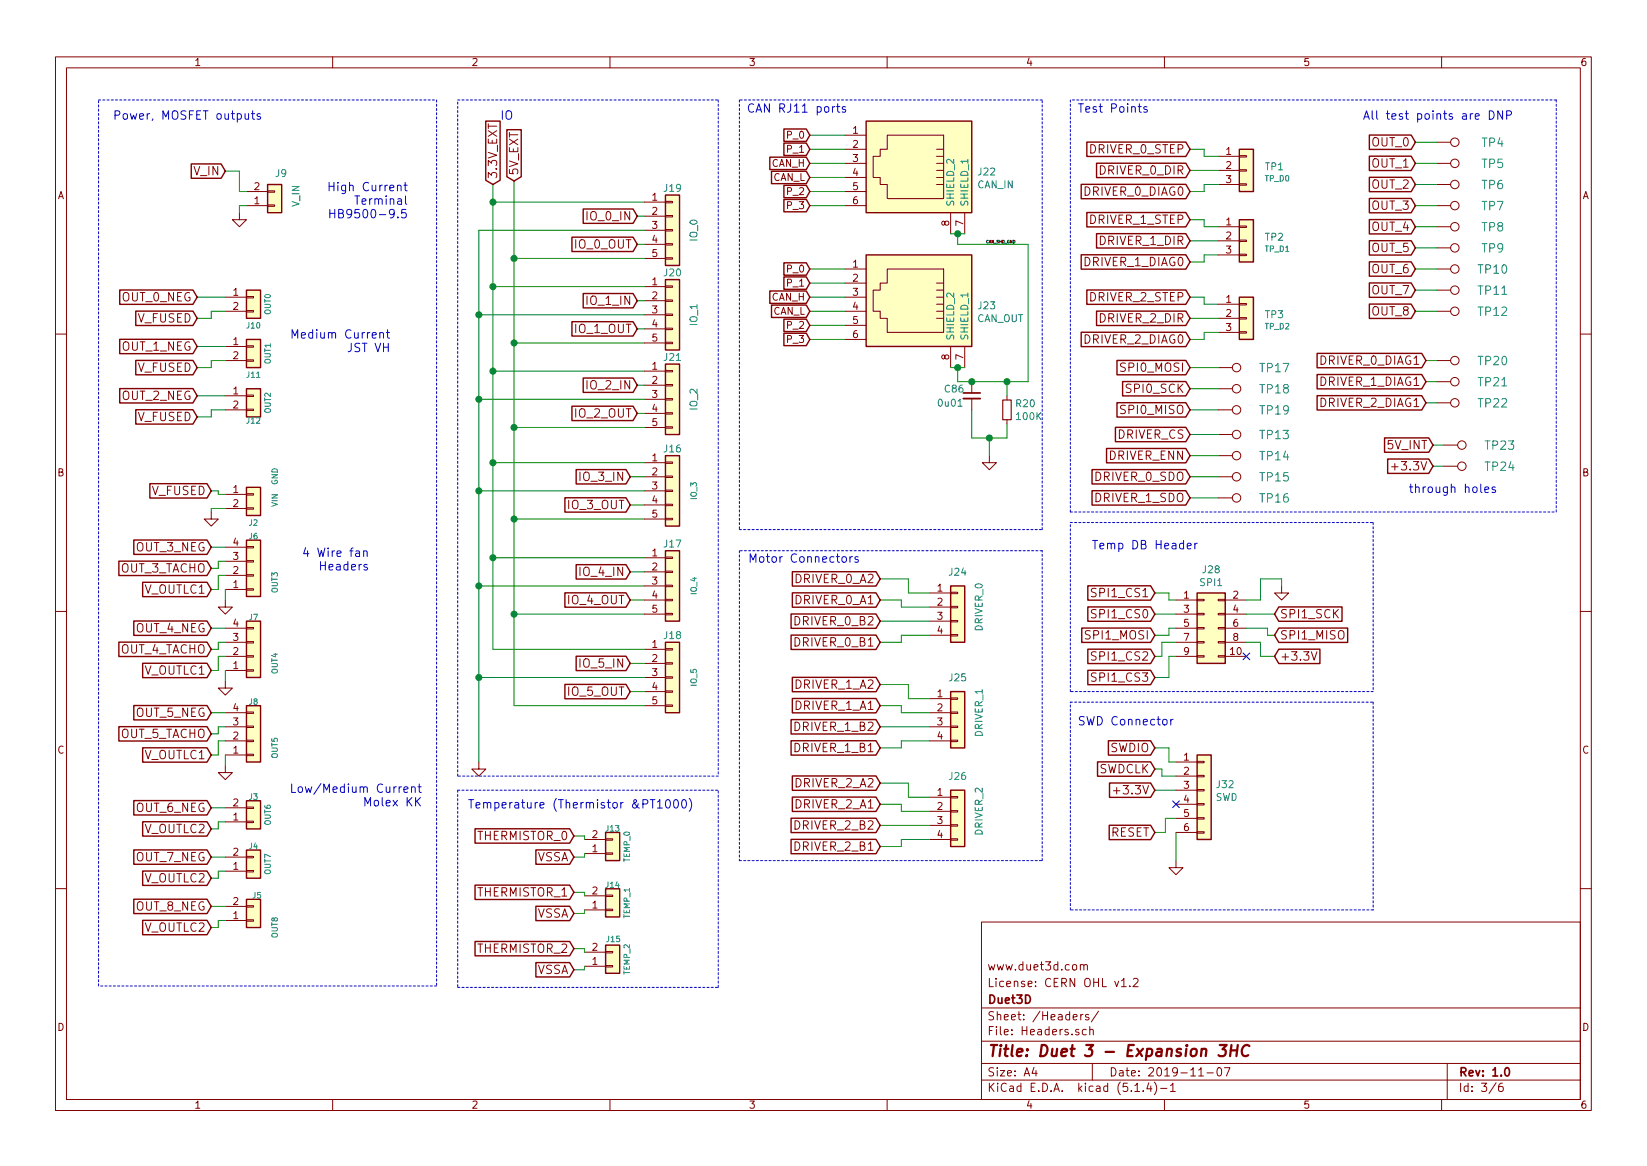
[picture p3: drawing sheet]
EESchema Schematic File Version 4
EELAYER 30 0
EELAYER END
$Descr A4 11693 8268
encoding utf-8
Sheet 3 6
Title "Duet 3 - Expansion 3HC"
Date "2019-11-07"
Rev "1.0"
Comp "Duet3D"
Comment1 "www.duet3d.com"
Comment2 "(c) Duet3D"
Comment3 "See License here https://github.com/Duet3D/Duet3-Expansion-3HC/blob/master/LICENSE"
Comment4 ""
$EndDescr
$Comp
L power:GND #PWR028
U 1 1
P 1500 3625
F 0 "#PWR028" H 1500 3625 30  0001 C CNN
F 1 "GND" H 1500 3555 30  0001 C CNN
F 2 "" H 1500 3625 60  0001 C CNN
F 3 "" H 1500 3625 60  0001 C CNN
	1    1500 3625
	1    0    0    -1  
$EndComp
$Comp
L Connector_Generic:Conn_01x02 J2
U 1 1
P 1800 3500
F 0 "J2" H 1800 3300 40  0000 C CNN
F 1 "VIN  GND" V 1950 3550 40  0000 C CNN
F 2 "Connector_Molex:Wurth_61900211121-1x02_P2.54mm_Vertical-(Molex_KK-254_AE-6410-02Acompatible)" H 1800 3500 60  0001 C CNN
F 3 "" H 1800 3500 60  0001 C CNN
F 4 " " H 1800 3500 50  0001 C CNN "Part Number"
	1    1800 3500
	1    0    0    -1  
$EndComp
Text Notes 2900 1550 2    60   ~ 0
High Current\nTerminal\nHB9500-9.5
Text GLabel 4075 6475 0    60   Input ~ 0
VSSA
Text GLabel 4075 6075 0    60   Input ~ 0
VSSA
$Comp
L power:GND #PWR031
U 1 1
P 3400 5400
F 0 "#PWR031" H 3400 5400 30  0001 C CNN
F 1 "GND" H 3400 5330 30  0001 C CNN
F 2 "" H 3400 5400 60  0001 C CNN
F 3 "" H 3400 5400 60  0001 C CNN
	1    3400 5400
	1    0    0    -1  
$EndComp
Text GLabel 1500 5875 0    60   Input ~ 0
V_OUTLC2
Text GLabel 1500 5725 0    60   Input ~ 0
OUT_6_NEG
Text GLabel 4075 5925 0    60   Input ~ 0
THERMISTOR_0
Text GLabel 4075 6325 0    60   Input ~ 0
THERMISTOR_1
$Comp
L Connector_Generic:Conn_01x02 J14
U 1 1
P 4350 6450
F 0 "J14" H 4350 6275 40  0000 C CNN
F 1 "TEMP_1" V 4450 6400 40  0000 C CNN
F 2 "Connector_Molex:Wurth_61900211121-1x02_P2.54mm_Vertical-(Molex_KK-254_AE-6410-02Acompatible)" H 4350 6450 60  0001 C CNN
F 3 "" H 4350 6450 60  0001 C CNN
F 4 " " H 4350 6450 50  0001 C CNN "Part Number"
	1    4350 6450
	1    0    0    1   
$EndComp
Text GLabel 1500 6225 0    60   Input ~ 0
V_OUTLC2
Text GLabel 1500 6075 0    60   Input ~ 0
OUT_7_NEG
$Comp
L Connector_Generic:Conn_01x05 J17
U 1 1
P 4775 4150
F 0 "J17" H 4775 4450 50  0000 C CNN
F 1 "IO_4" V 4925 4150 40  0000 C CNN
F 2 "Connector_Molex:Wurth_61900511121-1x05_P2.54mm_Vertical(Molex_KK-254_AE-6410-05A_Compatibe)" H 4775 4150 60  0001 C CNN
F 3 "" H 4775 4150 60  0001 C CNN
F 4 " " H 4775 4150 50  0001 C CNN "Part Number"
	1    4775 4150
	1    0    0    -1  
$EndComp
$Comp
L Connector_Generic:Conn_01x05 J16
U 1 1
P 4775 3475
F 0 "J16" H 4775 3775 50  0000 C CNN
F 1 "IO_3" V 4925 3475 40  0000 C CNN
F 2 "Connector_Molex:Wurth_61900511121-1x05_P2.54mm_Vertical(Molex_KK-254_AE-6410-05A_Compatibe)" H 4775 3475 60  0001 C CNN
F 3 "" H 4775 3475 60  0001 C CNN
F 4 " " H 4775 3475 50  0001 C CNN "Part Number"
	1    4775 3475
	1    0    0    -1  
$EndComp
$Comp
L Connector_Generic:Conn_01x04 J24
U 1 1
P 6800 4300
F 0 "J24" H 6800 4550 50  0000 C CNN
F 1 "DRIVER_0" V 6950 4300 50  0000 C CNN
F 2 "Connector_JST:JST_VH_B4P-VH_1x04_P3.96mm_Vertical" H 6800 4300 60  0001 C CNN
F 3 "" H 6800 4300 60  0001 C CNN
F 4 " " H 6800 4300 50  0001 C CNN "Part Number"
	1    6800 4300
	1    0    0    -1  
$EndComp
Text Notes 800  850  0    60   ~ 0
Power, MOSFET outputs
Text Notes 3320 5740 0    60   ~ 0
Temperature (Thermistor &PT1000)
Text Notes 5310 3995 0    60   ~ 0
Motor Connectors
Text GLabel 1500 6575 0    60   Input ~ 0
V_OUTLC2
Text GLabel 1500 6425 0    60   Input ~ 0
OUT_8_NEG
Text Notes 7650 800  0    60   ~ 0
Test Points
$Comp
L Connector:TestPoint TP4
U 1 1
P 10200 1000
F 0 "TP4" V 10200 1400 60  0000 C CNN
F 1 "OUT_0" H 10200 1350 60  0001 C CNN
F 2 "TestPoint:TestPoint_Pad_D2.0mm" H 10200 1000 60  0001 C CNN
F 3 "" H 10200 1000 60  0000 C CNN
F 4 " " H 10200 1000 50  0001 C CNN "Part Number"
	1    10200 1000
	0    1    1    0   
$EndComp
$Comp
L Connector:TestPoint TP5
U 1 1
P 10200 1150
F 0 "TP5" V 10200 1550 60  0000 C CNN
F 1 "OUT_1" H 10200 1500 60  0001 C CNN
F 2 "TestPoint:TestPoint_Pad_D2.0mm" H 10200 1150 60  0001 C CNN
F 3 "" H 10200 1150 60  0000 C CNN
F 4 " " H 10200 1150 50  0001 C CNN "Part Number"
	1    10200 1150
	0    1    1    0   
$EndComp
Text GLabel 10050 1000 0    60   Input ~ 0
OUT_0
Text GLabel 10050 1150 0    60   Input ~ 0
OUT_1
Text GLabel 10050 1300 0    60   Input ~ 0
OUT_2
$Comp
L Connector:TestPoint TP6
U 1 1
P 10200 1300
F 0 "TP6" V 10200 1700 60  0000 C CNN
F 1 "OUT_2" H 10200 1650 60  0001 C CNN
F 2 "TestPoint:TestPoint_Pad_D2.0mm" H 10200 1300 60  0001 C CNN
F 3 "" H 10200 1300 60  0000 C CNN
F 4 " " H 10200 1300 50  0001 C CNN "Part Number"
	1    10200 1300
	0    1    1    0   
$EndComp
$Comp
L Connector:TestPoint TP7
U 1 1
P 10200 1450
F 0 "TP7" V 10200 1850 60  0000 C CNN
F 1 "OUT_3" H 10200 1800 60  0001 C CNN
F 2 "TestPoint:TestPoint_Pad_D2.0mm" H 10200 1450 60  0001 C CNN
F 3 "" H 10200 1450 60  0000 C CNN
F 4 " " H 10200 1450 50  0001 C CNN "Part Number"
	1    10200 1450
	0    1    1    0   
$EndComp
Text Notes 9675 850  0    60   ~ 0
All test points are DNP
Text GLabel 6250 4400 0    60   Input ~ 0
DRIVER_0_B2
Text GLabel 6250 4550 0    60   Input ~ 0
DRIVER_0_B1
Text GLabel 6250 4100 0    60   Input ~ 0
DRIVER_0_A2
Text GLabel 6250 4250 0    60   Input ~ 0
DRIVER_0_A1
Wire Notes Line
	700  700  3100 700 
Wire Notes Line
	3100 700  3100 6990
Wire Notes Line
	3100 6990 700  6990
Wire Notes Line
	700  6990 700  700 
Wire Notes Line
	7600 700  7600 3625
Wire Notes Line
	7600 3625 11050 3625
Wire Notes Line
	11050 3625 11050 700 
Wire Notes Line
	11050 700  7600 700 
Text GLabel 1600 1205 0    60   Input ~ 0
V_IN
Wire Wire Line
	1700 1205 1600 1205
$Comp
L Connector_Generic:Conn_01x02 J3
U 1 1
P 1800 5825
F 0 "J3" H 1800 5650 40  0000 C CNN
F 1 "OUT6" V 1900 5775 40  0000 C CNN
F 2 "Connector_Molex:Wurth_61900211121-1x02_P2.54mm_Vertical-(Molex_KK-254_AE-6410-02Acompatible)" H 1800 5825 60  0001 C CNN
F 3 "" H 1800 5825 60  0001 C CNN
F 4 " " H 1800 5825 50  0001 C CNN "Part Number"
	1    1800 5825
	1    0    0    1   
$EndComp
$Comp
L Connector_Generic:Conn_01x02 J4
U 1 1
P 1800 6175
F 0 "J4" H 1800 6000 40  0000 C CNN
F 1 "OUT7" V 1900 6125 40  0000 C CNN
F 2 "Connector_Molex:Wurth_61900211121-1x02_P2.54mm_Vertical-(Molex_KK-254_AE-6410-02Acompatible)" H 1800 6175 60  0001 C CNN
F 3 "" H 1800 6175 60  0001 C CNN
F 4 " " H 1800 6175 50  0001 C CNN "Part Number"
	1    1800 6175
	1    0    0    1   
$EndComp
Wire Wire Line
	1750 1350 1700 1350
Wire Wire Line
	1700 1350 1700 1205
$Comp
L power:GND #PWR029
U 1 1
P 1700 1500
F 0 "#PWR029" H 1700 1500 30  0001 C CNN
F 1 "GND" H 1700 1430 30  0001 C CNN
F 2 "" H 1700 1500 60  0001 C CNN
F 3 "" H 1700 1500 60  0001 C CNN
	1    1700 1500
	1    0    0    -1  
$EndComp
Wire Wire Line
	1700 1450 1750 1450
$Comp
L Connector_Generic:Conn_01x04 J25
U 1 1
P 6800 5050
F 0 "J25" H 6800 5300 50  0000 C CNN
F 1 "DRIVER_1" V 6950 5050 50  0000 C CNN
F 2 "Connector_JST:JST_VH_B4P-VH_1x04_P3.96mm_Vertical" H 6800 5050 60  0001 C CNN
F 3 "" H 6800 5050 60  0001 C CNN
F 4 " " H 6800 5050 50  0001 C CNN "Part Number"
	1    6800 5050
	1    0    0    -1  
$EndComp
Text GLabel 6250 5150 0    60   Input ~ 0
DRIVER_1_B2
Text GLabel 6250 5300 0    60   Input ~ 0
DRIVER_1_B1
Text GLabel 6250 4850 0    60   Input ~ 0
DRIVER_1_A2
Text GLabel 6250 5000 0    60   Input ~ 0
DRIVER_1_A1
$Comp
L Duet3:RJ12-Connector_Specialized J22
U 1 1
P 6450 1150
F 0 "J22" V 6509 1637 50  0000 L CNN
F 1 "CAN_IN" V 6600 1637 50  0000 L CNN
F 2 "complib:RJ11_6P6C_half_shield" H 6450 1150 50  0001 C CNN
F 3 "https://www.electronicsdatasheets.com/download/54c77f1ee34e240908c3e0ea.pdf?format=pdf" H 6450 1150 50  0001 C CNN
F 4 "Wurth 615 006 143 421 or equivalent" H 6450 1150 50  0001 C CNN "Part Number"
	1    6450 1150
	0    1    1    0   
$EndComp
$Comp
L Duet3:RJ12-Connector_Specialized J23
U 1 1
P 6450 2100
F 0 "J23" V 6509 2587 50  0000 L CNN
F 1 "CAN_OUT" V 6600 2587 50  0000 L CNN
F 2 "complib:RJ11_6P6C_half_shield" H 6450 2100 50  0001 C CNN
F 3 "https://www.electronicsdatasheets.com/download/54c77f1ee34e240908c3e0ea.pdf?format=pdf" H 6450 2100 50  0001 C CNN
F 4 "Wurth 615 006 143 421 or equivalent" H 6450 2100 50  0001 C CNN "Part Number"
	1    6450 2100
	0    1    1    0   
$EndComp
Text GLabel 5750 1150 0    50   Input ~ 0
CAN_H
Text GLabel 5750 1250 0    50   Input ~ 0
CAN_L
$Comp
L power:GND #PWR033
U 1 1
P 7025 3225
F 0 "#PWR033" H 7025 3225 30  0001 C CNN
F 1 "GND" H 7025 3155 30  0001 C CNN
F 2 "" H 7025 3225 60  0001 C CNN
F 3 "" H 7025 3225 60  0001 C CNN
	1    7025 3225
	1    0    0    -1  
$EndComp
Text GLabel 1400 2100 0    60   Input ~ 0
OUT_0_NEG
$Comp
L Connector_Generic:Conn_01x02 J5
U 1 1
P 1800 6525
F 0 "J5" H 1825 6350 40  0000 C CNN
F 1 "OUT8" V 1950 6575 40  0000 C CNN
F 2 "Connector_Molex:Wurth_61900211121-1x02_P2.54mm_Vertical-(Molex_KK-254_AE-6410-02Acompatible)" H 1800 6525 60  0001 C CNN
F 3 "" H 1800 6525 60  0001 C CNN
F 4 " " H 1800 6525 50  0001 C CNN "Part Number"
	1    1800 6525
	1    0    0    1   
$EndComp
Wire Wire Line
	1500 5725 1600 5725
Wire Wire Line
	1600 5825 1550 5825
Wire Wire Line
	1550 5825 1550 5875
Wire Wire Line
	1550 5875 1500 5875
Wire Wire Line
	1600 6075 1500 6075
Wire Wire Line
	1600 6175 1550 6175
Wire Wire Line
	1550 6175 1550 6225
Wire Wire Line
	1550 6225 1500 6225
Wire Wire Line
	1600 6425 1500 6425
Wire Wire Line
	1600 6525 1550 6525
Wire Wire Line
	1550 6525 1550 6575
Wire Wire Line
	1550 6575 1500 6575
Text GLabel 1500 4025 0    60   Input ~ 0
OUT_3_TACHO
Text GLabel 1500 3875 0    60   Input ~ 0
OUT_3_NEG
Text GLabel 1500 4450 0    60   Input ~ 0
OUT_4_NEG
Text GLabel 1500 5050 0    60   Input ~ 0
OUT_5_NEG
$Comp
L Connector_Generic:Conn_01x04 J6
U 1 1
P 1800 4075
F 0 "J6" H 1800 3800 40  0000 C CNN
F 1 "OUT3" V 1950 4125 40  0000 C CNN
F 2 "Connector:FanPinHeader_1x04_P2.54mm_Vertical" H 1800 4075 60  0001 C CNN
F 3 "" H 1800 4075 60  0001 C CNN
F 4 " " H 1800 4075 50  0001 C CNN "Part Number"
	1    1800 4075
	1    0    0    1   
$EndComp
$Comp
L Connector_Generic:Conn_01x04 J7
U 1 1
P 1800 4650
F 0 "J7" H 1800 4375 40  0000 C CNN
F 1 "OUT4" V 1950 4700 40  0000 C CNN
F 2 "Connector:FanPinHeader_1x04_P2.54mm_Vertical" H 1800 4650 60  0001 C CNN
F 3 "" H 1800 4650 60  0001 C CNN
F 4 " " H 1800 4650 50  0001 C CNN "Part Number"
	1    1800 4650
	1    0    0    1   
$EndComp
$Comp
L Connector_Generic:Conn_01x04 J8
U 1 1
P 1800 5250
F 0 "J8" H 1800 4975 40  0000 C CNN
F 1 "OUT5" V 1950 5300 40  0000 C CNN
F 2 "Connector:FanPinHeader_1x04_P2.54mm_Vertical" H 1800 5250 60  0001 C CNN
F 3 "" H 1800 5250 60  0001 C CNN
F 4 " " H 1800 5250 50  0001 C CNN "Part Number"
	1    1800 5250
	1    0    0    1   
$EndComp
Wire Wire Line
	1500 3875 1600 3875
Wire Wire Line
	1600 3975 1550 3975
Wire Wire Line
	1550 3975 1550 4025
Wire Wire Line
	1550 4025 1500 4025
Wire Wire Line
	1600 4450 1500 4450
Wire Wire Line
	1600 4550 1550 4550
Wire Wire Line
	1550 4550 1550 4600
Wire Wire Line
	1550 4600 1500 4600
Wire Wire Line
	1600 5050 1500 5050
Wire Wire Line
	1600 5150 1550 5150
Wire Wire Line
	1550 5150 1550 5200
Wire Wire Line
	1550 5200 1500 5200
Text GLabel 1400 2250 0    60   Input ~ 0
V_FUSED
$Comp
L Connector_Generic:Conn_01x02 J10
U 1 1
P 1800 2100
F 0 "J10" H 1800 1900 40  0000 C CNN
F 1 "OUT0" V 1900 2050 40  0000 C CNN
F 2 "Connector_JST:JST_VH_B2P-VH-B_1x02_P3.96mm_Vertical" H 1800 2100 60  0001 C CNN
F 3 "" H 1800 2100 60  0001 C CNN
F 4 "B2P-VH(LF)(SN)" H 1800 2100 50  0001 C CNN "Part Number"
	1    1800 2100
	1    0    0    -1  
$EndComp
Text Notes 2775 2500 2    60   ~ 0
Medium Current\nJST VH
Wire Wire Line
	1600 2200 1500 2200
Wire Wire Line
	1500 2200 1500 2250
Wire Wire Line
	1500 2250 1400 2250
Text GLabel 1400 2450 0    60   Input ~ 0
OUT_1_NEG
Text GLabel 1400 2600 0    60   Input ~ 0
V_FUSED
$Comp
L Connector_Generic:Conn_01x02 J11
U 1 1
P 1800 2450
F 0 "J11" H 1800 2250 40  0000 C CNN
F 1 "OUT1" V 1900 2400 40  0000 C CNN
F 2 "Connector_JST:JST_VH_B2P-VH-B_1x02_P3.96mm_Vertical" H 1800 2450 60  0001 C CNN
F 3 "" H 1800 2450 60  0001 C CNN
F 4 "B2P-VH(LF)(SN)" H 1800 2450 50  0001 C CNN "Part Number"
	1    1800 2450
	1    0    0    -1  
$EndComp
Wire Wire Line
	1600 2550 1500 2550
Wire Wire Line
	1500 2550 1500 2600
Wire Wire Line
	1500 2600 1400 2600
Text GLabel 1400 2800 0    60   Input ~ 0
OUT_2_NEG
Text GLabel 1400 2950 0    60   Input ~ 0
V_FUSED
$Comp
L Connector_Generic:Conn_01x02 J12
U 1 1
P 1800 2800
F 0 "J12" H 1800 2625 40  0000 C CNN
F 1 "OUT2" V 1900 2750 40  0000 C CNN
F 2 "Connector_JST:JST_VH_B2P-VH-B_1x02_P3.96mm_Vertical" H 1800 2800 60  0001 C CNN
F 3 "" H 1800 2800 60  0001 C CNN
F 4 "B2P-VH(LF)(SN)" H 1800 2800 50  0001 C CNN "Part Number"
	1    1800 2800
	1    0    0    -1  
$EndComp
Wire Wire Line
	1600 2900 1500 2900
Wire Wire Line
	1500 2900 1500 2950
Wire Wire Line
	1500 2950 1400 2950
Text GLabel 4075 6875 0    60   Input ~ 0
VSSA
Text GLabel 4075 6725 0    60   Input ~ 0
THERMISTOR_2
$Comp
L Connector_Generic:Conn_01x02 J15
U 1 1
P 4350 6850
F 0 "J15" H 4355 6660 40  0000 C CNN
F 1 "TEMP_2" V 4450 6800 40  0000 C CNN
F 2 "Connector_Molex:Wurth_61900211121-1x02_P2.54mm_Vertical-(Molex_KK-254_AE-6410-02Acompatible)" H 4350 6850 60  0001 C CNN
F 3 "" H 4350 6850 60  0001 C CNN
F 4 " " H 4350 6850 50  0001 C CNN "Part Number"
	1    4350 6850
	1    0    0    1   
$EndComp
Wire Notes Line
	3250 5600 3250 7000
Wire Notes Line
	3250 7000 5100 7000
Wire Notes Line
	5100 7000 5100 5600
Wire Notes Line
	3250 5600 5100 5600
$Comp
L Connector_Generic:Conn_01x05 J18
U 1 1
P 4775 4800
F 0 "J18" H 4775 5100 50  0000 C CNN
F 1 "IO_5" V 4925 4800 40  0000 C CNN
F 2 "Connector_Molex:Wurth_61900511121-1x05_P2.54mm_Vertical(Molex_KK-254_AE-6410-05A_Compatibe)" H 4775 4800 60  0001 C CNN
F 3 "" H 4775 4800 60  0001 C CNN
F 4 " " H 4775 4800 50  0001 C CNN "Part Number"
	1    4775 4800
	1    0    0    -1  
$EndComp
Wire Wire Line
	4575 4700 4475 4700
Wire Wire Line
	4575 4050 4475 4050
Wire Wire Line
	4575 3375 4475 3375
Wire Wire Line
	6250 4100 6450 4100
Wire Wire Line
	6450 4100 6450 4200
Wire Wire Line
	6450 4200 6600 4200
Wire Wire Line
	6600 4300 6400 4300
Wire Wire Line
	6400 4300 6400 4250
Wire Wire Line
	6250 4250 6400 4250
Wire Wire Line
	6250 4400 6600 4400
Wire Wire Line
	6600 4500 6400 4500
Wire Wire Line
	6400 4500 6400 4550
Wire Wire Line
	6400 4550 6250 4550
Wire Wire Line
	6250 4850 6450 4850
Wire Wire Line
	6450 4850 6450 4950
Wire Wire Line
	6450 4950 6600 4950
Wire Wire Line
	6600 5050 6400 5050
Wire Wire Line
	6400 5050 6400 5000
Wire Wire Line
	6400 5000 6250 5000
Wire Wire Line
	6250 5150 6600 5150
Wire Wire Line
	6600 5250 6400 5250
Wire Wire Line
	6400 5250 6400 5300
Wire Wire Line
	6400 5300 6250 5300
$Comp
L Connector_Generic:Conn_01x04 J26
U 1 1
P 6800 5750
F 0 "J26" H 6800 6000 50  0000 C CNN
F 1 "DRIVER_2" V 6950 5750 50  0000 C CNN
F 2 "Connector_JST:JST_VH_B4P-VH_1x04_P3.96mm_Vertical" H 6800 5750 60  0001 C CNN
F 3 "" H 6800 5750 60  0001 C CNN
F 4 " " H 6800 5750 50  0001 C CNN "Part Number"
	1    6800 5750
	1    0    0    -1  
$EndComp
Text GLabel 6250 5850 0    60   Input ~ 0
DRIVER_2_B2
Text GLabel 6250 6000 0    60   Input ~ 0
DRIVER_2_B1
Text GLabel 6250 5550 0    60   Input ~ 0
DRIVER_2_A2
Text GLabel 6250 5700 0    60   Input ~ 0
DRIVER_2_A1
Wire Wire Line
	6250 5550 6450 5550
Wire Wire Line
	6450 5550 6450 5650
Wire Wire Line
	6450 5650 6600 5650
Wire Wire Line
	6600 5750 6400 5750
Wire Wire Line
	6400 5750 6400 5700
Wire Wire Line
	6400 5700 6250 5700
Wire Wire Line
	6250 5850 6600 5850
Wire Wire Line
	6600 5950 6400 5950
Wire Wire Line
	6400 5950 6400 6000
Wire Wire Line
	6400 6000 6250 6000
Wire Notes Line
	5250 3900 5250 6100
Wire Notes Line
	5250 6100 7400 6100
Wire Notes Line
	7400 6100 7400 3900
Wire Notes Line
	7400 3900 5250 3900
$Comp
L Connector_Generic:Conn_01x03 TP1
U 1 1
P 8850 1200
F 0 "TP1" H 8978 1228 50  0000 L CNN
F 1 "TP_D0" H 8978 1144 40  0000 L CNN
F 2 "TestPoint:Test_Point_SMT_1x3" H 8977 1106 60  0001 L CNN
F 3 "" H 8850 1200 60  0000 C CNN
F 4 " " H 8850 1200 50  0001 C CNN "Part Number"
	1    8850 1200
	1    0    0    -1  
$EndComp
$Comp
L Connector_Generic:Conn_01x03 TP2
U 1 1
P 8850 1700
F 0 "TP2" H 8978 1728 50  0000 L CNN
F 1 "TP_D1" H 8978 1644 40  0000 L CNN
F 2 "TestPoint:Test_Point_SMT_1x3" H 8977 1606 60  0001 L CNN
F 3 "" H 8850 1700 60  0000 C CNN
F 4 " " H 8850 1700 50  0001 C CNN "Part Number"
	1    8850 1700
	1    0    0    -1  
$EndComp
$Comp
L Connector_Generic:Conn_01x03 TP3
U 1 1
P 8850 2250
F 0 "TP3" H 8978 2278 50  0000 L CNN
F 1 "TP_D2" H 8978 2194 40  0000 L CNN
F 2 "TestPoint:Test_Point_SMT_1x3" H 8977 2156 60  0001 L CNN
F 3 "" H 8850 2250 60  0000 C CNN
F 4 " " H 8850 2250 50  0001 C CNN "Part Number"
	1    8850 2250
	1    0    0    -1  
$EndComp
Text GLabel 8450 1200 0    60   Input ~ 0
DRIVER_0_DIR
Text GLabel 8450 1050 0    60   Input ~ 0
DRIVER_0_STEP
Text GLabel 8450 1350 0    60   Input ~ 0
DRIVER_0_DIAG0
Text GLabel 8450 1700 0    60   Input ~ 0
DRIVER_1_DIR
Text GLabel 8450 1550 0    60   Input ~ 0
DRIVER_1_STEP
Text GLabel 8450 1850 0    60   Input ~ 0
DRIVER_1_DIAG0
Text GLabel 8450 2250 0    60   Input ~ 0
DRIVER_2_DIR
Text GLabel 8450 2100 0    60   Input ~ 0
DRIVER_2_STEP
Text GLabel 8450 2400 0    60   Input ~ 0
DRIVER_2_DIAG0
Wire Wire Line
	8450 1200 8650 1200
Wire Wire Line
	8650 1100 8550 1100
Wire Wire Line
	8550 1100 8550 1050
Wire Wire Line
	8550 1050 8450 1050
Wire Wire Line
	8650 1300 8550 1300
Wire Wire Line
	8550 1300 8550 1350
Wire Wire Line
	8550 1350 8450 1350
Wire Wire Line
	8650 1600 8550 1600
Wire Wire Line
	8550 1600 8550 1550
Wire Wire Line
	8550 1550 8450 1550
Wire Wire Line
	8650 1700 8450 1700
Wire Wire Line
	8650 1800 8550 1800
Wire Wire Line
	8550 1800 8550 1850
Wire Wire Line
	8550 1850 8450 1850
Wire Wire Line
	8650 2150 8550 2150
Wire Wire Line
	8550 2150 8550 2100
Wire Wire Line
	8550 2100 8450 2100
Wire Wire Line
	8650 2250 8450 2250
Wire Wire Line
	8650 2350 8550 2350
Wire Wire Line
	8550 2350 8550 2400
Wire Wire Line
	8550 2400 8450 2400
$Comp
L Connector:TestPoint TP8
U 1 1
P 10200 1600
F 0 "TP8" V 10200 2000 60  0000 C CNN
F 1 "OUT_4" H 10200 1950 60  0001 C CNN
F 2 "TestPoint:TestPoint_Pad_D2.0mm" H 10200 1600 60  0001 C CNN
F 3 "" H 10200 1600 60  0000 C CNN
F 4 " " H 10200 1600 50  0001 C CNN "Part Number"
	1    10200 1600
	0    1    1    0   
$EndComp
$Comp
L Connector:TestPoint TP9
U 1 1
P 10200 1750
F 0 "TP9" V 10200 2150 60  0000 C CNN
F 1 "OUT_5" H 10200 2100 60  0001 C CNN
F 2 "TestPoint:TestPoint_Pad_D2.0mm" H 10200 1750 60  0001 C CNN
F 3 "" H 10200 1750 60  0000 C CNN
F 4 " " H 10200 1750 50  0001 C CNN "Part Number"
	1    10200 1750
	0    1    1    0   
$EndComp
$Comp
L Connector:TestPoint TP10
U 1 1
P 10200 1900
F 0 "TP10" V 10200 2300 60  0000 C CNN
F 1 "OUT_6" H 10200 2250 60  0001 C CNN
F 2 "TestPoint:TestPoint_Pad_D2.0mm" H 10200 1900 60  0001 C CNN
F 3 "" H 10200 1900 60  0000 C CNN
F 4 " " H 10200 1900 50  0001 C CNN "Part Number"
	1    10200 1900
	0    1    1    0   
$EndComp
$Comp
L Connector:TestPoint TP11
U 1 1
P 10200 2050
F 0 "TP11" V 10200 2450 60  0000 C CNN
F 1 "OUT_7" H 10200 2400 60  0001 C CNN
F 2 "TestPoint:TestPoint_Pad_D2.0mm" H 10200 2050 60  0001 C CNN
F 3 "" H 10200 2050 60  0000 C CNN
F 4 " " H 10200 2050 50  0001 C CNN "Part Number"
	1    10200 2050
	0    1    1    0   
$EndComp
$Comp
L Connector:TestPoint TP12
U 1 1
P 10200 2200
F 0 "TP12" V 10200 2600 60  0000 C CNN
F 1 "OUT_8" H 10200 2550 60  0001 C CNN
F 2 "TestPoint:TestPoint_Pad_D2.0mm" H 10200 2200 60  0001 C CNN
F 3 "" H 10200 2200 60  0000 C CNN
F 4 " " H 10200 2200 50  0001 C CNN "Part Number"
	1    10200 2200
	0    1    1    0   
$EndComp
Wire Notes Line
	5250 700  5250 3750
Wire Notes Line
	5250 3750 7400 3750
Wire Notes Line
	7400 3750 7400 700 
Wire Notes Line
	7400 700  5250 700 
Text Notes 5300 800  0    60   ~ 0
CAN RJ11 ports
Text Notes 7650 5150 0    60   ~ 0
SWD Connector 
Text GLabel 8200 4200 0    60   Input ~ 0
SPI1_CS1
$Comp
L power:GND #PWR035
U 1 1
P 9100 4150
F 0 "#PWR035" H 9100 4150 30  0001 C CNN
F 1 "GND" H 9100 4080 30  0001 C CNN
F 2 "" H 9100 4150 60  0001 C CNN
F 3 "" H 9100 4150 60  0001 C CNN
	1    9100 4150
	1    0    0    -1  
$EndComp
NoConn ~ 8850 4650
Text Notes 7750 3900 0    60   ~ 0
Temp DB Header
Wire Notes Line
	7600 3700 9750 3700
Wire Notes Line
	9750 3700 9750 4900
Wire Notes Line
	9750 4900 7600 4900
Wire Notes Line
	7600 4900 7600 3700
$Comp
L Connector_Generic:Conn_02x05_Odd_Even J28
U 1 1
P 8550 4450
F 0 "J28" H 8600 4867 50  0000 C CNN
F 1 "SPI1" H 8600 4776 50  0000 C CNN
F 2 "complib:MAX_TEMP_DB" H 8550 4450 50  0001 C CNN
F 3 "~" H 8550 4450 50  0001 C CNN
F 4 " " H 8550 4450 50  0001 C CNN "Part Number"
	1    8550 4450
	1    0    0    -1  
$EndComp
Text GLabel 8200 4350 0    60   Input ~ 0
SPI1_CS0
Text GLabel 8200 4500 0    60   Input ~ 0
SPI1_MOSI
Text GLabel 8200 4650 0    60   Input ~ 0
SPI1_CS2
Text GLabel 9050 4350 2    60   Input ~ 0
SPI1_SCK
Text GLabel 9050 4500 2    60   Input ~ 0
SPI1_MISO
Wire Wire Line
	8300 4250 8350 4250
Wire Wire Line
	8300 4250 8300 4200
Wire Wire Line
	8300 4200 8200 4200
Wire Wire Line
	8350 4350 8200 4350
Wire Wire Line
	8350 4450 8300 4450
Wire Wire Line
	8300 4450 8300 4500
Wire Wire Line
	8300 4500 8200 4500
Wire Wire Line
	8350 4550 8250 4550
Wire Wire Line
	8250 4550 8250 4650
Wire Wire Line
	8250 4650 8200 4650
Wire Wire Line
	9050 4350 8850 4350
Wire Wire Line
	9050 4500 9000 4500
Wire Wire Line
	9000 4500 9000 4450
Wire Wire Line
	9000 4450 8850 4450
Wire Wire Line
	9100 4150 9100 4100
Wire Wire Line
	9100 4100 8950 4100
Wire Wire Line
	8950 4100 8950 4250
Wire Wire Line
	8950 4250 8850 4250
Text GLabel 9050 4650 2    60   Input ~ 0
+3.3V
Wire Wire Line
	9050 4650 8950 4650
Wire Wire Line
	8950 4650 8950 4550
Wire Wire Line
	8950 4550 8850 4550
$Comp
L Connector_Generic:Conn_01x05 J19
U 1 1
P 4775 1625
F 0 "J19" H 4775 1925 50  0000 C CNN
F 1 "IO_0" V 4925 1625 50  0000 C CNN
F 2 "Connector_Molex:Wurth_61900511121-1x05_P2.54mm_Vertical(Molex_KK-254_AE-6410-05A_Compatibe)" H 4775 1625 60  0001 C CNN
F 3 "" H 4775 1625 60  0001 C CNN
F 4 " " H 4775 1625 50  0001 C CNN "Part Number"
	1    4775 1625
	1    0    0    -1  
$EndComp
Text Notes 3000 5725 2    60   ~ 0
Low/Medium Current\nMolex KK
Text GLabel 4525 1725 0    60   Input ~ 0
IO_0_OUT
Text GLabel 4525 1525 0    60   Input ~ 0
IO_0_IN
Text GLabel 3500 1300 1    60   Input ~ 0
3.3V_EXT
$Comp
L Connector_Generic:Conn_01x05 J20
U 1 1
P 4775 2225
F 0 "J20" H 4775 2525 50  0000 C CNN
F 1 "IO_1" V 4925 2225 50  0000 C CNN
F 2 "Connector_Molex:Wurth_61900511121-1x05_P2.54mm_Vertical(Molex_KK-254_AE-6410-05A_Compatibe)" H 4775 2225 60  0001 C CNN
F 3 "" H 4775 2225 60  0001 C CNN
F 4 " " H 4775 2225 50  0001 C CNN "Part Number"
	1    4775 2225
	1    0    0    -1  
$EndComp
Text GLabel 4525 2325 0    60   Input ~ 0
IO_1_OUT
Text GLabel 4525 2125 0    60   Input ~ 0
IO_1_IN
$Comp
L Connector_Generic:Conn_01x05 J21
U 1 1
P 4775 2825
F 0 "J21" H 4775 3125 50  0000 C CNN
F 1 "IO_2" V 4925 2825 50  0000 C CNN
F 2 "Connector_Molex:Wurth_61900511121-1x05_P2.54mm_Vertical(Molex_KK-254_AE-6410-05A_Compatibe)" H 4775 2825 60  0001 C CNN
F 3 "" H 4775 2825 60  0001 C CNN
F 4 " " H 4775 2825 50  0001 C CNN "Part Number"
	1    4775 2825
	1    0    0    -1  
$EndComp
Text GLabel 4525 2925 0    60   Input ~ 0
IO_2_OUT
Text GLabel 4525 2725 0    60   Input ~ 0
IO_2_IN
Wire Wire Line
	4575 2925 4525 2925
Wire Wire Line
	4525 2725 4575 2725
Wire Wire Line
	4525 2325 4575 2325
Wire Wire Line
	4575 2125 4525 2125
Wire Wire Line
	4575 1525 4525 1525
Wire Wire Line
	4575 1725 4525 1725
Text Notes 3550 850  0    60   ~ 0
IO
Text GLabel 1500 3475 0    60   Input ~ 0
V_FUSED
$Comp
L power:GND #PWR032
U 1 1
P 8350 6100
F 0 "#PWR032" H 8350 6100 30  0001 C CNN
F 1 "GND" H 8350 6030 30  0001 C CNN
F 2 "" H 8350 6100 60  0001 C CNN
F 3 "" H 8350 6100 60  0001 C CNN
	1    8350 6100
	1    0    0    -1  
$EndComp
Wire Notes Line
	7600 4975 9750 4975
Wire Notes Line
	9750 4975 9750 6450
Wire Notes Line
	9750 6450 7600 6450
Wire Notes Line
	7600 6450 7600 4975
Text GLabel 8200 5600 0    60   Input ~ 0
+3.3V
Text GLabel 8200 5300 0    60   Input ~ 0
SWDIO
Text GLabel 8200 5450 0    60   Input ~ 0
SWDCLK
$Comp
L Device:C_Small C86
U 1 1
P 6900 2800
F 0 "C86" H 6700 2850 50  0000 L CNN
F 1 "0u01" H 6650 2750 50  0000 L CNN
F 2 "Capacitor_SMD:C_0402_1005Metric_Wbry" H 6900 2800 60  0001 C CNN
F 3 "" H 6900 2800 60  0000 C CNN
F 4 " " H 6900 2800 50  0001 C CNN "Part Number"
	1    6900 2800
	1    0    0    -1  
$EndComp
Wire Wire Line
	6750 1650 6800 1650
Wire Wire Line
	6750 2600 6800 2600
Wire Wire Line
	6800 2600 6800 2700
Wire Wire Line
	6800 2700 6900 2700
Wire Wire Line
	7300 2700 7300 1725
Wire Wire Line
	7300 1725 6800 1725
Wire Wire Line
	6800 1725 6800 1650
Connection ~ 6800 2600
Wire Wire Line
	6800 2600 6850 2600
Connection ~ 6800 1650
Wire Wire Line
	6800 1650 6850 1650
Connection ~ 6900 2700
Text Label 7000 1725 0    20   ~ 0
CAN_SHD_GND
$Comp
L Device:R_Small R20
U 1 1
P 7150 2900
F 0 "R20" H 7206 2946 50  0000 L CNN
F 1 "100K" H 7206 2855 50  0000 L CNN
F 2 "Resistor_SMD:R_0402_1005Metric_Wbry" H 7206 2809 60  0001 L CNN
F 3 "" H 7150 2900 60  0000 C CNN
F 4 " " H 7150 2900 50  0001 C CNN "Part Number"
	1    7150 2900
	1    0    0    -1  
$EndComp
Wire Wire Line
	6900 2900 6900 3100
Wire Wire Line
	6900 3100 7025 3100
Wire Wire Line
	7025 3225 7025 3100
Connection ~ 7025 3100
Wire Wire Line
	7025 3100 7150 3100
$Comp
L power:GND #PWR0104
U 1 1
P 1600 4250
F 0 "#PWR0104" H 1600 4250 30  0001 C CNN
F 1 "GND" H 1600 4180 30  0001 C CNN
F 2 "" H 1600 4250 60  0001 C CNN
F 3 "" H 1600 4250 60  0001 C CNN
	1    1600 4250
	1    0    0    -1  
$EndComp
$Comp
L power:GND #PWR0105
U 1 1
P 1600 4825
F 0 "#PWR0105" H 1600 4825 30  0001 C CNN
F 1 "GND" H 1600 4755 30  0001 C CNN
F 2 "" H 1600 4825 60  0001 C CNN
F 3 "" H 1600 4825 60  0001 C CNN
	1    1600 4825
	1    0    0    -1  
$EndComp
$Comp
L power:GND #PWR0106
U 1 1
P 1600 5425
F 0 "#PWR0106" H 1600 5425 30  0001 C CNN
F 1 "GND" H 1600 5355 30  0001 C CNN
F 2 "" H 1600 5425 60  0001 C CNN
F 3 "" H 1600 5425 60  0001 C CNN
	1    1600 5425
	1    0    0    -1  
$EndComp
Wire Wire Line
	1600 4250 1600 4175
Wire Wire Line
	1600 4825 1600 4750
Wire Wire Line
	1600 5425 1600 5350
Text GLabel 1500 4175 0    60   Input ~ 0
V_OUTLC1
Text GLabel 1500 4600 0    60   Input ~ 0
OUT_4_TACHO
Text GLabel 1500 4750 0    60   Input ~ 0
V_OUTLC1
Text GLabel 1500 5200 0    60   Input ~ 0
OUT_5_TACHO
Text GLabel 1500 5350 0    60   Input ~ 0
V_OUTLC1
Wire Wire Line
	1500 5350 1550 5350
Wire Wire Line
	1550 5350 1550 5250
Wire Wire Line
	1550 5250 1600 5250
Wire Wire Line
	1500 4750 1550 4750
Wire Wire Line
	1550 4750 1550 4650
Wire Wire Line
	1550 4650 1600 4650
Text Notes 2625 4050 2    60   ~ 0
4 Wire fan\nHeaders
Wire Wire Line
	1500 4175 1550 4175
Wire Wire Line
	1550 4175 1550 4075
Wire Wire Line
	1550 4075 1600 4075
Wire Notes Line
	5100 5500 3250 5500
Wire Notes Line
	5100 700  5100 5500
Wire Notes Line
	3250 5500 3250 700 
Wire Notes Line
	3250 700  5100 700 
Text GLabel 4475 4900 0    60   Input ~ 0
IO_5_OUT
Text GLabel 4475 4250 0    60   Input ~ 0
IO_4_OUT
Text GLabel 4475 3575 0    60   Input ~ 0
IO_3_OUT
Wire Wire Line
	4475 3575 4575 3575
Wire Wire Line
	4475 4250 4575 4250
Wire Wire Line
	4475 4900 4575 4900
Text GLabel 10050 1450 0    60   Input ~ 0
OUT_3
Text GLabel 10050 1600 0    60   Input ~ 0
OUT_4
Text GLabel 10050 1750 0    60   Input ~ 0
OUT_5
Text GLabel 10050 1900 0    60   Input ~ 0
OUT_6
Text GLabel 10050 2050 0    60   Input ~ 0
OUT_7
Text GLabel 10050 2200 0    60   Input ~ 0
OUT_8
$Comp
L Connector_Generic:Conn_01x06 J32
U 1 1
P 8550 5600
F 0 "J32" H 8630 5642 50  0000 L CNN
F 1 "SWD" H 8630 5551 50  0000 L CNN
F 2 "complib:JST_ZH_1x06_P1.5_B6B-ZR-SM4-TF" H 8550 5600 50  0001 C CNN
F 3 "~" H 8550 5600 50  0001 C CNN
F 4 " " H 8550 5600 50  0001 C CNN "Part Number"
	1    8550 5600
	1    0    0    -1  
$EndComp
Wire Wire Line
	8350 5600 8200 5600
Wire Wire Line
	8350 5500 8250 5500
Wire Wire Line
	8250 5500 8250 5450
Wire Wire Line
	8250 5450 8200 5450
Wire Wire Line
	8350 5400 8300 5400
Wire Wire Line
	8300 5400 8300 5300
Wire Wire Line
	8300 5300 8200 5300
Text GLabel 8200 4800 0    60   Input ~ 0
SPI1_CS3
Wire Wire Line
	8200 4800 8300 4800
Wire Wire Line
	8300 4800 8300 4650
Wire Wire Line
	8300 4650 8350 4650
$Comp
L Connector_Generic:Conn_01x02 J9
U 1 1
P 1950 1450
F 0 "J9" H 1950 1225 50  0000 L CNN
F 1 "V_IN" V 2100 1300 50  0000 L CNN
F 2 "complib:screwt-barrier-9.5mm-1x2" H 1950 1450 50  0001 C CNN
F 3 "~" H 1950 1450 50  0001 C CNN
F 4 " " H 1950 1450 50  0001 C CNN "Part Number"
	1    1950 1450
	1    0    0    1   
$EndComp
Wire Wire Line
	1700 1500 1700 1450
Text GLabel 8200 5900 0    60   Input ~ 0
RESET
Wire Wire Line
	8200 5900 8275 5900
Wire Wire Line
	8275 5900 8275 5800
Wire Wire Line
	8275 5800 8350 5800
NoConn ~ 8350 5700
Text GLabel 4475 4700 0    60   Input ~ 0
IO_5_IN
Text GLabel 4475 4050 0    60   Input ~ 0
IO_4_IN
Text GLabel 4475 3375 0    60   Input ~ 0
IO_3_IN
Text GLabel 3650 1275 1    60   Input ~ 0
5V_EXT
Wire Wire Line
	4575 1425 3500 1425
Connection ~ 3500 1425
Wire Wire Line
	3500 1425 3500 1300
Wire Wire Line
	3500 4600 4575 4600
Wire Wire Line
	3500 1425 3500 2025
Wire Wire Line
	4575 3950 3500 3950
Connection ~ 3500 3950
Wire Wire Line
	3500 3950 3500 4600
Wire Wire Line
	4575 3275 3500 3275
Connection ~ 3500 3275
Wire Wire Line
	3500 3275 3500 3950
Wire Wire Line
	4575 2625 3500 2625
Connection ~ 3500 2625
Wire Wire Line
	3500 2625 3500 3275
Wire Wire Line
	4575 2025 3500 2025
Connection ~ 3500 2025
Wire Wire Line
	3500 2025 3500 2625
Wire Wire Line
	4575 4800 3400 4800
Wire Wire Line
	3400 4800 3400 5400
Wire Wire Line
	3400 4800 3400 4150
Wire Wire Line
	3400 4150 4575 4150
Connection ~ 3400 4800
Wire Wire Line
	3400 4150 3400 3475
Wire Wire Line
	3400 3475 4575 3475
Connection ~ 3400 4150
Wire Wire Line
	3400 3475 3400 2825
Wire Wire Line
	3400 2825 4575 2825
Connection ~ 3400 3475
Wire Wire Line
	3400 2825 3400 2225
Wire Wire Line
	3400 2225 4575 2225
Connection ~ 3400 2825
Wire Wire Line
	3400 2225 3400 1625
Wire Wire Line
	3400 1625 4575 1625
Connection ~ 3400 2225
Wire Wire Line
	4575 1825 3650 1825
Wire Wire Line
	3650 1825 3650 1275
Wire Wire Line
	3650 1825 3650 2425
Wire Wire Line
	3650 2425 4575 2425
Connection ~ 3650 1825
Wire Wire Line
	3650 2425 3650 3025
Wire Wire Line
	3650 3025 4575 3025
Connection ~ 3650 2425
Wire Wire Line
	3650 3025 3650 3675
Wire Wire Line
	3650 3675 4575 3675
Connection ~ 3650 3025
Wire Wire Line
	3650 3675 3650 4350
Wire Wire Line
	3650 4350 4575 4350
Connection ~ 3650 3675
Wire Wire Line
	3650 4350 3650 5000
Wire Wire Line
	3650 5000 4575 5000
Connection ~ 3650 4350
Wire Wire Line
	5750 1150 6000 1150
Wire Wire Line
	5750 1250 6000 1250
Text GLabel 5750 1350 0    50   Input ~ 0
P_2
Text GLabel 5750 1450 0    50   Input ~ 0
P_3
Wire Wire Line
	5750 1350 6000 1350
Wire Wire Line
	5750 1450 6000 1450
Text GLabel 8450 2900 0    60   Input ~ 0
SPI0_MISO
Text GLabel 8450 2600 0    60   Input ~ 0
SPI0_MOSI
Text GLabel 8450 2750 0    60   Input ~ 0
SPI0_SCK
Text GLabel 8450 3075 0    60   Input ~ 0
DRIVER_CS
Wire Wire Line
	8450 3075 8650 3075
$Comp
L Connector:TestPoint TP14
U 1 1
P 8650 3225
F 0 "TP14" V 8650 3625 60  0000 C CNN
F 1 "DRIVER_ENN" H 8650 3575 60  0001 C CNN
F 2 "TestPoint:TestPoint_Pad_D2.0mm" H 8650 3225 60  0001 C CNN
F 3 "" H 8650 3225 60  0000 C CNN
F 4 " " H 8650 3225 50  0001 C CNN "Part Number"
	1    8650 3225
	0    1    1    0   
$EndComp
Text GLabel 8450 3225 0    60   Input ~ 0
DRIVER_ENN
$Comp
L Connector:TestPoint TP13
U 1 1
P 8650 3075
F 0 "TP13" V 8650 3475 60  0000 C CNN
F 1 "DRIVER_CS" H 8650 3425 60  0001 C CNN
F 2 "TestPoint:TestPoint_Pad_D2.0mm" H 8650 3075 60  0001 C CNN
F 3 "" H 8650 3075 60  0000 C CNN
F 4 " " H 8650 3075 50  0001 C CNN "Part Number"
	1    8650 3075
	0    1    1    0   
$EndComp
Wire Wire Line
	8450 3225 8650 3225
Text GLabel 8450 3375 0    60   Input ~ 0
DRIVER_0_SDO
Text GLabel 8450 3525 0    60   Input ~ 0
DRIVER_1_SDO
$Comp
L Connector:TestPoint TP15
U 1 1
P 8650 3375
F 0 "TP15" V 8650 3775 60  0000 C CNN
F 1 "DRIVER_0_SDO" H 8650 3725 60  0001 C CNN
F 2 "TestPoint:TestPoint_Pad_D2.0mm" H 8650 3375 60  0001 C CNN
F 3 "" H 8650 3375 60  0000 C CNN
F 4 " " H 8650 3375 50  0001 C CNN "Part Number"
	1    8650 3375
	0    1    1    0   
$EndComp
$Comp
L Connector:TestPoint TP16
U 1 1
P 8650 3525
F 0 "TP16" V 8650 3925 60  0000 C CNN
F 1 "DRIVER_1_SDO" H 8650 3875 60  0001 C CNN
F 2 "TestPoint:TestPoint_Pad_D2.0mm" H 8650 3525 60  0001 C CNN
F 3 "" H 8650 3525 60  0000 C CNN
F 4 " " H 8650 3525 50  0001 C CNN "Part Number"
	1    8650 3525
	0    1    1    0   
$EndComp
Wire Wire Line
	8650 3375 8450 3375
Wire Wire Line
	8650 3525 8450 3525
$Comp
L Connector:TestPoint TP17
U 1 1
P 8650 2600
F 0 "TP17" V 8650 3000 60  0000 C CNN
F 1 "SPI0_MOSI" H 8650 2950 60  0001 C CNN
F 2 "TestPoint:TestPoint_Pad_D2.0mm" H 8650 2600 60  0001 C CNN
F 3 "" H 8650 2600 60  0000 C CNN
F 4 " " H 8650 2600 50  0001 C CNN "Part Number"
	1    8650 2600
	0    1    1    0   
$EndComp
$Comp
L Connector:TestPoint TP18
U 1 1
P 8650 2750
F 0 "TP18" V 8650 3150 60  0000 C CNN
F 1 "SPI0_SCK" H 8650 3100 60  0001 C CNN
F 2 "TestPoint:TestPoint_Pad_D2.0mm" H 8650 2750 60  0001 C CNN
F 3 "" H 8650 2750 60  0000 C CNN
F 4 " " H 8650 2750 50  0001 C CNN "Part Number"
	1    8650 2750
	0    1    1    0   
$EndComp
$Comp
L Connector:TestPoint TP19
U 1 1
P 8650 2900
F 0 "TP19" V 8650 3300 60  0000 C CNN
F 1 "SPI0_MISO" H 8650 3250 60  0001 C CNN
F 2 "TestPoint:TestPoint_Pad_D2.0mm" H 8650 2900 60  0001 C CNN
F 3 "" H 8650 2900 60  0000 C CNN
F 4 " " H 8650 2900 50  0001 C CNN "Part Number"
	1    8650 2900
	0    1    1    0   
$EndComp
Wire Wire Line
	8450 2600 8650 2600
Wire Wire Line
	8450 2750 8650 2750
Wire Wire Line
	8450 2900 8650 2900
Text GLabel 5750 950  0    50   Input ~ 0
P_0
Text GLabel 5750 1050 0    50   Input ~ 0
P_1
Wire Wire Line
	5750 950  6000 950 
Wire Wire Line
	5750 1050 6000 1050
Text GLabel 5750 2100 0    50   Input ~ 0
CAN_H
Text GLabel 5750 2200 0    50   Input ~ 0
CAN_L
Wire Wire Line
	5750 2100 6000 2100
Wire Wire Line
	5750 2200 6000 2200
Text GLabel 5750 2300 0    50   Input ~ 0
P_2
Text GLabel 5750 2400 0    50   Input ~ 0
P_3
Wire Wire Line
	5750 2300 6000 2300
Wire Wire Line
	5750 2400 6000 2400
Text GLabel 5750 1900 0    50   Input ~ 0
P_0
Text GLabel 5750 2000 0    50   Input ~ 0
P_1
Wire Wire Line
	5750 1900 6000 1900
Wire Wire Line
	5750 2000 6000 2000
Wire Wire Line
	1400 2100 1600 2100
Wire Wire Line
	1400 2450 1600 2450
Wire Wire Line
	1400 2800 1600 2800
$Comp
L Connector:TestPoint TP20
U 1 1
P 10200 2550
F 0 "TP20" V 10200 2950 60  0000 C CNN
F 1 "D0_DIAG1" H 10200 2900 60  0001 C CNN
F 2 "TestPoint:TestPoint_Pad_D2.0mm" H 10200 2550 60  0001 C CNN
F 3 "" H 10200 2550 60  0000 C CNN
F 4 " " H 10200 2550 50  0001 C CNN "Part Number"
	1    10200 2550
	0    1    1    0   
$EndComp
Text GLabel 10125 2550 0    60   Input ~ 0
DRIVER_0_DIAG1
Wire Wire Line
	10125 2550 10200 2550
$Comp
L Connector:TestPoint TP21
U 1 1
P 10200 2700
F 0 "TP21" V 10200 3100 60  0000 C CNN
F 1 "D1_DIAG1" H 10200 3050 60  0001 C CNN
F 2 "TestPoint:TestPoint_Pad_D2.0mm" H 10200 2700 60  0001 C CNN
F 3 "" H 10200 2700 60  0000 C CNN
F 4 " " H 10200 2700 50  0001 C CNN "Part Number"
	1    10200 2700
	0    1    1    0   
$EndComp
Text GLabel 10125 2700 0    60   Input ~ 0
DRIVER_1_DIAG1
Wire Wire Line
	10125 2700 10200 2700
$Comp
L Connector:TestPoint TP22
U 1 1
P 10200 2850
F 0 "TP22" V 10200 3250 60  0000 C CNN
F 1 "D2_DIAG1" H 10200 3200 60  0001 C CNN
F 2 "TestPoint:TestPoint_Pad_D2.0mm" H 10200 2850 60  0001 C CNN
F 3 "" H 10200 2850 60  0000 C CNN
F 4 " " H 10200 2850 50  0001 C CNN "Part Number"
	1    10200 2850
	0    1    1    0   
$EndComp
Text GLabel 10125 2850 0    60   Input ~ 0
DRIVER_2_DIAG1
Wire Wire Line
	10125 2850 10200 2850
Wire Wire Line
	6900 2700 7150 2700
$Comp
L Connector_Generic:Conn_01x02 J13
U 1 1
P 4350 6050
F 0 "J13" H 4350 5875 40  0000 C CNN
F 1 "TEMP_0" V 4450 6000 40  0000 C CNN
F 2 "Connector_Molex:Wurth_61900211121-1x02_P2.54mm_Vertical-(Molex_KK-254_AE-6410-02Acompatible)" H 4350 6050 60  0001 C CNN
F 3 "" H 4350 6050 60  0001 C CNN
F 4 " " H 4350 6050 50  0001 C CNN "Part Number"
	1    4350 6050
	1    0    0    1   
$EndComp
Wire Wire Line
	4075 5925 4150 5925
Wire Wire Line
	4150 5925 4150 5950
Wire Wire Line
	4075 6075 4150 6075
Wire Wire Line
	4150 6075 4150 6050
Wire Wire Line
	4150 6325 4150 6350
Wire Wire Line
	4075 6325 4150 6325
Wire Wire Line
	4075 6475 4150 6475
Wire Wire Line
	4150 6475 4150 6450
Wire Wire Line
	4075 6725 4150 6725
Wire Wire Line
	4150 6725 4150 6750
Wire Wire Line
	4075 6875 4150 6875
Wire Wire Line
	4150 6875 4150 6850
Wire Wire Line
	7150 2800 7150 2700
Connection ~ 7150 2700
Wire Wire Line
	7150 2700 7300 2700
Wire Wire Line
	7150 3100 7150 3000
Wire Wire Line
	10200 2200 10050 2200
Wire Wire Line
	10200 2050 10050 2050
Wire Wire Line
	10200 1900 10050 1900
Wire Wire Line
	10200 1600 10050 1600
Wire Wire Line
	10200 1750 10050 1750
Wire Wire Line
	10200 1450 10050 1450
Wire Wire Line
	10200 1300 10050 1300
Wire Wire Line
	10200 1150 10050 1150
Wire Wire Line
	10200 1000 10050 1000
$Comp
L Connector:TestPoint TP23
U 1 1
P 10250 3150
F 0 "TP23" V 10250 3550 60  0000 C CNN
F 1 "5V_INT" H 10250 3500 60  0001 C CNN
F 2 "TestPoint:TestPoint_THTPad_D2.0mm_Drill1.0mm" H 10250 3150 60  0001 C CNN
F 3 "" H 10250 3150 60  0000 C CNN
F 4 " " H 10250 3150 50  0001 C CNN "Part Number"
	1    10250 3150
	0    1    1    0   
$EndComp
Text GLabel 10175 3150 0    60   Input ~ 0
5V_INT
Wire Wire Line
	10175 3150 10250 3150
$Comp
L Connector:TestPoint TP24
U 1 1
P 10250 3300
F 0 "TP24" V 10250 3700 60  0000 C CNN
F 1 "+3.3V" H 10250 3650 60  0001 C CNN
F 2 "TestPoint:TestPoint_THTPad_D2.0mm_Drill1.0mm" H 10250 3300 60  0001 C CNN
F 3 "" H 10250 3300 60  0000 C CNN
F 4 " " H 10250 3300 50  0001 C CNN "Part Number"
	1    10250 3300
	0    1    1    0   
$EndComp
Text GLabel 10175 3300 0    60   Input ~ 0
+3.3V
Wire Wire Line
	10175 3300 10250 3300
Text Notes 10000 3500 0    60   ~ 0
through holes
Wire Wire Line
	1500 3625 1500 3600
Wire Wire Line
	1500 3600 1600 3600
Wire Wire Line
	1600 3500 1550 3500
Wire Wire Line
	1550 3500 1550 3475
Wire Wire Line
	1550 3475 1500 3475
Wire Wire Line
	8350 6100 8350 5900
$EndSCHEMATC
